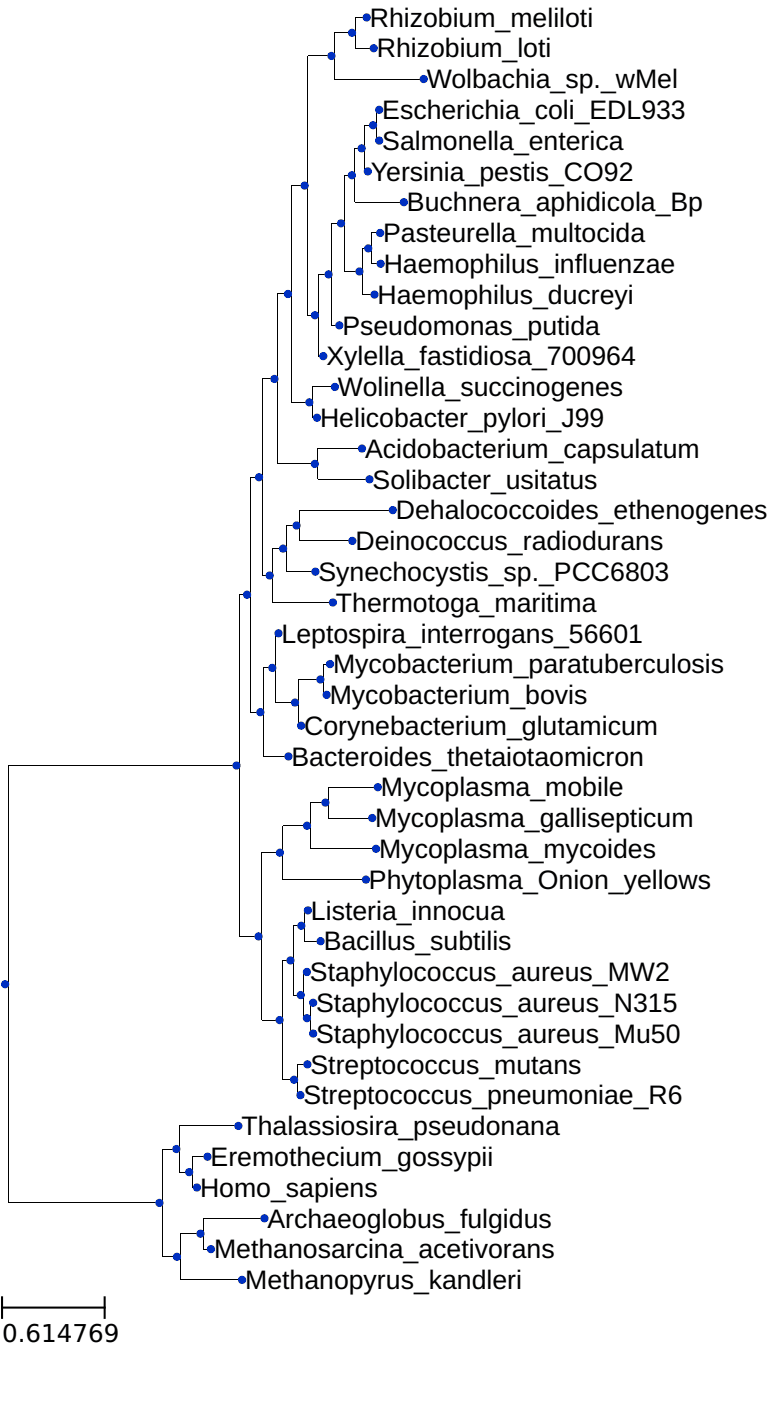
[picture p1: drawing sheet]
<svg xmlns="http://www.w3.org/2000/svg" width="106mm" height="193mm" viewBox="0 0 106 193" stroke-linecap="round" stroke-linejoin="round" font-family="sans-serif">
<g fill="none" stroke="#000" stroke-width=".14">
<path d="M45.2 7.7h-2.9v35.6M46 4.5v6.4h11.9M48.8 2.4v4.2h2.2M50.2 17.2v6.4M51.7 15.1v4.2M40 25.5v29.8h2.1M43.7 37.7v11.3M45.6 30.7v14M47.3 24.1v13.2M48.8 20.4v7.4h6.3M49.9 34.1v6.4M51.1 32v4.3"/>
<path d="M36.1 52.1v27M38.2 40.4v23.4h4.7M45.6 53.2h-2.6v4.2M34.4 65.6v32.3M37.5 75.4v7.4h7.9M39.4 72.2v6.4h3.6M49.4 61.7h-5.7v4.2h6.7M53.6 70.1h-12.4v4.3h6.8M33 81.8v46.9h2.1M36.2 91.8v12.2h3.1M37.9 87.1v9.5h2.3M43.6 93.4h-2.6v6.4"/>
<path d="M44.5 91.3v4.2M32.1 105.3h-31v60.1h20.4M38.1 117.2h-2.1v23h2M41.8 113.5h-2.9v7.4h11M42.7 110.3v6.4h8.6M51.5 108.2h-6.3v4.3h5.6M38.9 132v16.4M40.4 127.3v9.5M41.8 133.6v6.4M41.9 125.2v4.2M42.6 137.9v4.2M22.4 158v14.8"/>
<path d="M26.4 159v4.3M32.4 154.8h-7.7v6.3M40.9 146.3v4.3M27.1 169.6h-2.3v6.4h8.1M36 167.5h-8v4.2"/>
</g>
<g fill="#0030c1" stroke="#0030c1" stroke-width=".28">
<circle cx=".7" cy="135.3" r=".42"/>
<circle cx="32.5" cy="105.3" r=".42"/>
<circle cx="34" cy="81.8" r=".42"/>
<circle cx="35.6" cy="65.6" r=".42"/>
<circle cx="37.7" cy="52.1" r=".42"/>
<circle cx="39.6" cy="40.4" r=".42"/>
<circle cx="41.9" cy="25.5" r=".42"/>
<circle cx="45.6" cy="7.7" r=".42"/>
<circle cx="48.4" cy="4.5" r=".42"/>
<circle cx="50.4" cy="2.4" r=".42"/>
<circle cx="51.4" cy="6.6" r=".42"/>
<circle cx="58.3" cy="10.9" r=".42"/>
<circle cx="43.3" cy="43.3" r=".42"/>
<circle cx="45.2" cy="37.7" r=".42"/>
<circle cx="46.9" cy="30.7" r=".42"/>
<circle cx="48.4" cy="24.1" r=".42"/>
<circle cx="49.7" cy="20.4" r=".42"/>
<circle cx="51.3" cy="17.2" r=".42"/>
<circle cx="52.2" cy="15.1" r=".42"/>
<circle cx="52.2" cy="19.3" r=".42"/>
<circle cx="50.6" cy="23.6" r=".42"/>
<circle cx="55.6" cy="27.8" r=".42"/>
<circle cx="49.4" cy="37.3" r=".42"/>
<circle cx="50.7" cy="34.1" r=".42"/>
<circle cx="52.3" cy="32" r=".42"/>
<circle cx="52.4" cy="36.3" r=".42"/>
<circle cx="51.5" cy="40.5" r=".42"/>
<circle cx="46.7" cy="44.7" r=".42"/>
<circle cx="44.5" cy="49" r=".42"/>
<circle cx="42.5" cy="55.3" r=".42"/>
<circle cx="46.1" cy="53.2" r=".42"/>
<circle cx="43.6" cy="57.4" r=".42"/>
<circle cx="43.3" cy="63.8" r=".42"/>
<circle cx="49.8" cy="61.7" r=".42"/>
<circle cx="50.8" cy="65.9" r=".42"/>
<circle cx="37.1" cy="79.1" r=".42"/>
<circle cx="38.9" cy="75.4" r=".42"/>
<circle cx="40.8" cy="72.2" r=".42"/>
<circle cx="54" cy="70.1" r=".42"/>
<circle cx="48.5" cy="74.4" r=".42"/>
<circle cx="43.4" cy="78.6" r=".42"/>
<circle cx="45.8" cy="82.8" r=".42"/>
<circle cx="35.8" cy="97.9" r=".42"/>
<circle cx="37.5" cy="91.8" r=".42"/>
<circle cx="38.3" cy="87.1" r=".42"/>
<circle cx="40.6" cy="96.6" r=".42"/>
<circle cx="44.1" cy="93.4" r=".42"/>
<circle cx="45.4" cy="91.3" r=".42"/>
<circle cx="44.9" cy="95.5" r=".42"/>
<circle cx="41.4" cy="99.8" r=".42"/>
<circle cx="39.7" cy="104" r=".42"/>
<circle cx="35.6" cy="128.7" r=".42"/>
<circle cx="38.5" cy="117.2" r=".42"/>
<circle cx="42.2" cy="113.5" r=".42"/>
<circle cx="44.8" cy="110.3" r=".42"/>
<circle cx="52" cy="108.2" r=".42"/>
<circle cx="51.2" cy="112.5" r=".42"/>
<circle cx="51.7" cy="116.7" r=".42"/>
<circle cx="50.3" cy="120.9" r=".42"/>
<circle cx="38.5" cy="140.2" r=".42"/>
<circle cx="40" cy="132" r=".42"/>
<circle cx="41.4" cy="127.3" r=".42"/>
<circle cx="42.3" cy="125.2" r=".42"/>
<circle cx="44.1" cy="129.4" r=".42"/>
<circle cx="41.4" cy="136.8" r=".42"/>
<circle cx="42.2" cy="133.6" r=".42"/>
<circle cx="42.2" cy="140" r=".42"/>
<circle cx="43.1" cy="137.9" r=".42"/>
<circle cx="43.1" cy="142.1" r=".42"/>
<circle cx="40.4" cy="148.4" r=".42"/>
<circle cx="42.3" cy="146.3" r=".42"/>
<circle cx="41.3" cy="150.6" r=".42"/>
<circle cx="21.9" cy="165.4" r=".42"/>
<circle cx="24.3" cy="158" r=".42"/>
<circle cx="32.8" cy="154.8" r=".42"/>
<circle cx="26" cy="161.1" r=".42"/>
<circle cx="28.5" cy="159" r=".42"/>
<circle cx="27.1" cy="163.3" r=".42"/>
<circle cx="24.3" cy="172.8" r=".42"/>
<circle cx="27.6" cy="169.6" r=".42"/>
<circle cx="36.4" cy="167.5" r=".42"/>
<circle cx="29" cy="171.7" r=".42"/>
<circle cx="33.3" cy="176" r=".42"/>
</g>
<g fill="#000">
<path d="M46 4.5h2zM48.8 2.4h1.2zM50.2 17.2h.7zM40 25.5h1.5zM43.7 37.7h1.1zM45.6 30.7h.9zM47.3 24.1h.7zM47.3 37.3h1.7zM48.8 20.4h.5zM49.9 34.1l.3 .1zM51.1 32h.8zM51.1 36.3h.8z"/>
<path d="M36.1 52.1h1.2zM38.2 40.4h1zM42.3 43.3l.6 .1zM43 57.4h.2zM43.7 49h.3zM45.6 44.7h.6zM49.9 40.5h1.2zM34.4 65.6h.8zM36.1 79.1h.6zM37.5 75.4h1zM39.4 72.2l1 .1zM33 81.7l.6 .1z"/>
<path d="M34.4 97.9h1zM36.2 91.8h.8zM44.5 91.3h.5zM42.7 110.3l1.6 .1zM38.9 132l.6 .1zM40.4 127.3h.6zM40.4 136.8h.5zM41.9 129.4h1.8zM22.4 158h1.4zM26.4 159h1.7zM38.9 148.4l1.1 .1zM40.9 146.3h1z"/>
<path d="M22.4 172.8h1.5zM24.7 161.1l.9 .1zM26.4 163.3h.3zM28 171.7h.6z"/>
</g>
<path d="M.3 179.8h14.1M.3 178.4v2.8M14.4 178.4v2.8" fill="none" stroke="#000" stroke-width=".28"/>
<g font-size="3.7">
<text x="50.9" y="3.7">Rhizobium_meliloti</text>
<text x="51.8" y="7.9">Rhizobium_loti</text>
<text x="52.6" y="16.4">Escherichia_coli_EDL933</text>
<text x="58.7" y="12.1">Wolbachia_sp._wMel</text>
<text x="52.6" y="20.6">Salmonella_enterica</text>
<text x="51" y="24.8">Yersinia_pestis_CO92</text>
<text x="56" y="29.1">Buchnera_aphidicola_Bp</text>
<text x="52.7" y="33.3">Pasteurella_multocida</text>
<text x="51.9" y="41.8">Haemophilus_ducreyi</text>
<text x="52.8" y="37.5">Haemophilus_influenzae</text>
<text x="47.1" y="46">Pseudomonas_putida</text>
<text x="44.9" y="50.2">Xylella_fastidiosa_700964</text>
<text x="44" y="58.7">Helicobacter_pylori_J99</text>
<text x="46.5" y="54.5">Wolinella_succinogenes</text>
<text x="50.2" y="62.9">Acidobacterium_capsulatum</text>
<text x="51.2" y="67.2">Solibacter_usitatus</text>
<text x="54.5" y="71.4">Dehalococcoides_ethenogenes</text>
<text x="48.9" y="75.6">Deinococcus_radiodurans</text>
<text x="43.8" y="79.9">Synechocystis_sp._PCC6803</text>
<text x="38.7" y="88.3">Leptospira_interrogans_56601</text>
<text x="46.2" y="84.1">Thermotoga_maritima</text>
<text x="45.8" y="92.6">Mycobacterium_paratuberculosis</text>
<text x="41.8" y="101">Corynebacterium_glutamicum</text>
<text x="45.4" y="96.8">Mycobacterium_bovis</text>
<text x="40.1" y="105.3">Bacteroides_thetaiotaomicron</text>
<text x="51.6" y="113.7">Mycoplasma_gallisepticum</text>
<text x="52.4" y="109.5">Mycoplasma_mobile</text>
<text x="52.1" y="118">Mycoplasma_mycoides</text>
<text x="50.8" y="122.2">Phytoplasma_Onion_yellows</text>
<text x="42.8" y="126.4">Listeria_innocua</text>
<text x="44.5" y="130.7">Bacillus_subtilis</text>
<text x="42.6" y="134.9">Staphylococcus_aureus_MW2</text>
<text x="43.5" y="139.1">Staphylococcus_aureus_N315</text>
<text x="43.5" y="143.4">Staphylococcus_aureus_Mu50</text>
<text x="42.7" y="147.6">Streptococcus_mutans</text>
<text x="41.7" y="151.8">Streptococcus_pneumoniae_R6</text>
<text x="29" y="160.3">Eremothecium_gossypii</text>
<text x="33.2" y="156.1">Thalassiosira_pseudonana</text>
<text x="27.5" y="164.5">Homo_sapiens</text>
<text x="29.4" y="173">Methanosarcina_acetivorans</text>
<text x="36.8" y="168.8">Archaeoglobus_fulgidus</text>
<text x="33.7" y="177.2">Methanopyrus_kandleri</text>
</g>
<text font-size="3.4" x=".3" y="184.6">0.614769</text>
</svg>
